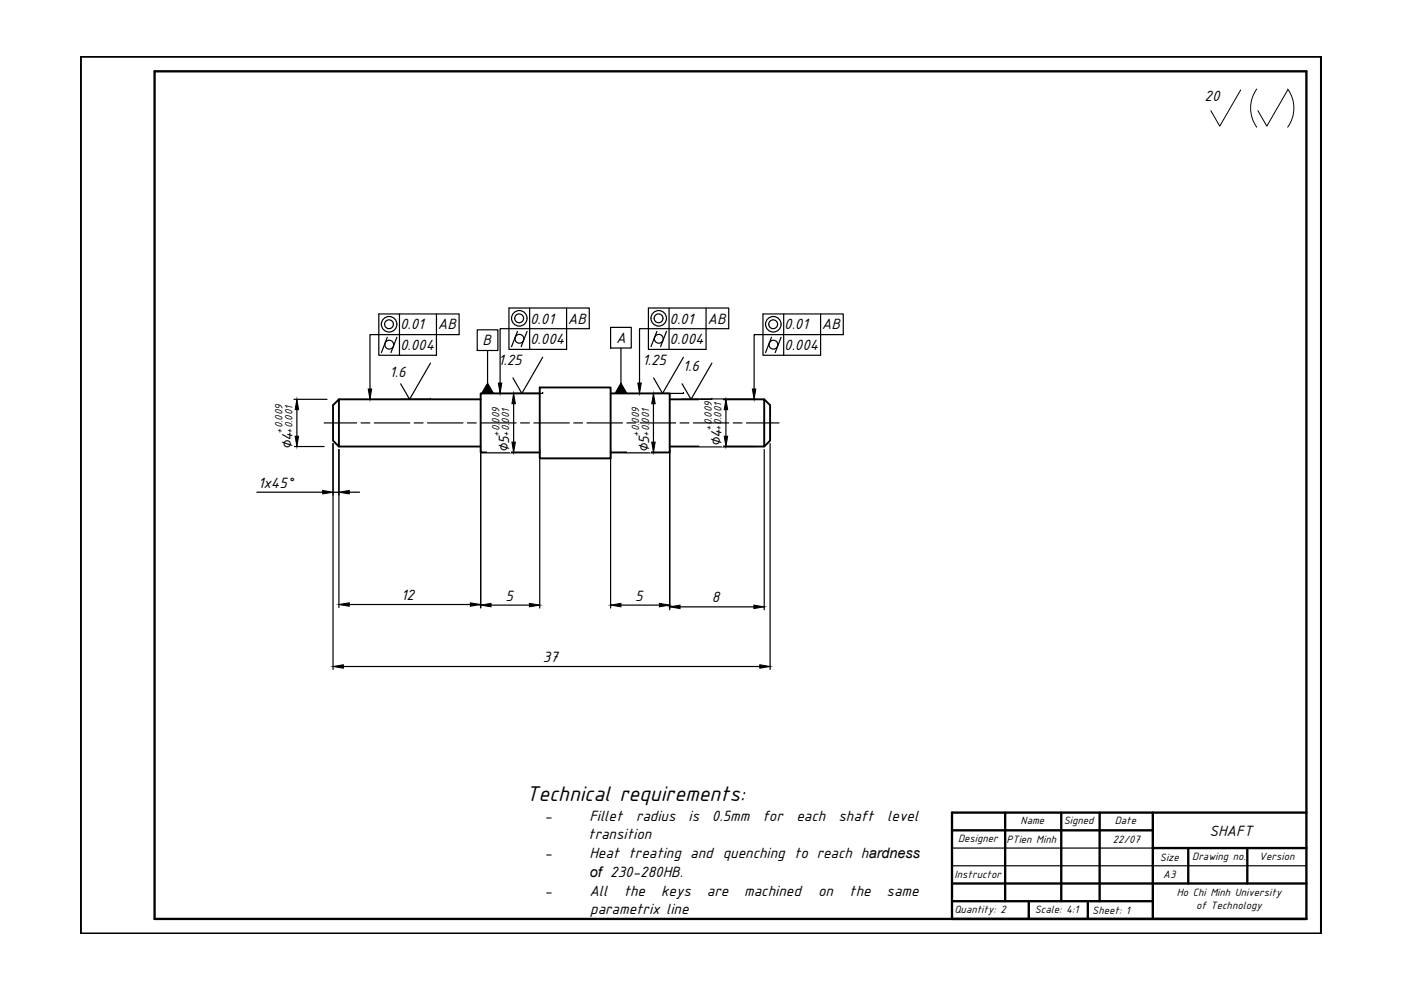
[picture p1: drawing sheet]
<svg xmlns="http://www.w3.org/2000/svg" width="297mm" height="210mm" viewBox="0 0 297 210" stroke-linecap="round" stroke-linejoin="round" font-family="sans-serif">
<!-- layer: AM_4N -->
<g fill="none" stroke="#000" stroke-width=".25">
<path d="M70.6 94.1v47.8M71.9 95.3v33.5M101.9 95.3v33.6M114.4 95.3v33.6M129.5 95.3v33.6M142 95.3v34M162 95.3v34M163.3 94.1v47.8M74 128.2h25.7M104.1 128.3h8.1M131.7 128.3h8.1M144.2 128.7h15.6"/>
<path d="M72.8 141.3h88.3"/>
</g>
<path d="M71.9 128.2l2.1-.4v.7zM99.7 127.8l2.2 .4-2.2 .3zM101.9 128.3l2.2-.4v.8zM112.2 127.9l2.2 .4-2.2 .4zM129.5 128.3l2.2-.4v.8zM139.8 127.9l2.2 .4-2.2 .4zM142 128.7l2.2-.4v.7zM159.8 128.3l2.2 .4-2.2 .3zM70.6 141.3l2.2-.4v.8zM161.1 140.9l2.2 .4-2.2 .4z" fill="#000" stroke="#000" stroke-width=".21"/>
<!-- layer: net dam -->
<path d="M71.9 84.7l-1.3 1.2v7.5l1.3 1.3M101.9 84.7h-30v10h30M114.4 82.2h15.1v15h-15.1zM114.4 83.4h-12.5v12.5h12.5M129.5 83.4h12.5v12.5h-12.5M142 84.7h20v10h-20M162 84.7l1.3 1.2v7.5l-1.3 1.3" fill="none" stroke="#000" stroke-width=".4"/>
<!-- layer: AM_4 -->
<g fill="none" stroke="#000" stroke-width=".25">
<path d="M82.1 71.5l-1.2 3.3M84.1 71.5l-1.2 3.3M84.7 66.6v8.7M91.3 77l-4.5 7.7-1.9-3.3M92.5 66.6v8.7h-12.2v-8.7h17v4.3h-18.9v11.6M101.2 69.9h4.4v4.4h-4.4zM103.4 74.3v6.9M109.7 70.3l-1.2 3.2M111.7 70.3l-1.2 3.2M112.3 65.3v8.8M115.1 75.7l-4.5 7.7-1.8-3.3M120.1 65.3v8.8h-12.2v-8.8h17v4.4h-18.9v11.5"/>
<path d="M129.5 69.4h4.3v4.4h-4.3zM131.7 73.8v7.4M139.3 70.3l-1.3 3.2M141.3 70.3l-1.2 3.2M141.9 65.3v8.8M144.9 75.7l-4.4 7.7-1.9-3.3M149.7 65.3v8.8h-12.2v-8.8h17v4.4h-18.9v11.5M150.9 77l-4.4 7.7-1.9-3.3M163.6 71.5l-1.3 3.3M165.6 71.5l-1.2 3.3M166.2 66.6v8.7M174 66.6v8.7h-12.2v-8.7h17v4.3h-18.9v11.6"/>
<path d="M62.3 94.7h6.4M62.3 84.7h7M62.9 86.9v5.6M70.6 94.1v10.9M71.9 95.3v9.7M91.3 84.5v.2h-6.4M101.9 95.9h7.6M108.9 85.6v8.1M115.1 83.2v.2h-6.3M132.2 95.9h7M138.5 85.6v8.1M144.9 83.2v.2h-6.3"/>
<path d="M150.9 84.5v.2h-6.3M153.3 94.7h7M153.3 84.7h7M153.9 86.9v5.6M54.5 104.4h13.9M70.6 104.4h1.3M74 104.4h2.2M201.8 179.8h42.6M201.8 183.6h75.2"/>
<circle cx="82.5" cy="68.8" r=".94"/>
<circle cx="82.5" cy="68.8" r="1.65"/>
<circle cx="82.5" cy="73.1" r=".94"/>
<circle cx="110.1" cy="67.5" r=".94"/>
<circle cx="110.1" cy="67.5" r="1.65"/>
<circle cx="110.1" cy="71.8" r=".94"/>
<circle cx="139.6" cy="67.5" r=".94"/>
<circle cx="139.7" cy="67.5" r="1.65"/>
<circle cx="139.7" cy="71.8" r=".94"/>
<circle cx="163.9" cy="68.8" r=".94"/>
<circle cx="164" cy="68.8" r="1.65"/>
<circle cx="164" cy="73.1" r=".94"/>
</g>
<g fill="#000" stroke="#000" stroke-width=".21">
<path d="M62.6 92.5h.7l-.4 2.2zM62.9 84.7l.4 2.2h-.7zM78.1 82.5h.7l-.4 2.2zM103.4 81.2l1.2 2.2h-2.5zM105.7 81.2h.7l-.4 2.2zM108.9 83.4l.4 2.2h-.8zM108.5 93.7h.8l-.4 2.2zM131.7 81.2l1.2 2.2h-2.5zM135.2 81.2h.8l-.4 2.2zM138.5 83.4l.4 2.2h-.7zM138.2 93.7h.7l-.4 2.2zM153.6 92.5h.7l-.4 2.2z"/>
<path d="M153.9 84.7l.4 2.2h-.7zM159.5 82.5h.7l-.3 2.2zM68.4 104l2.2 .4-2.2 .3zM71.9 104.4l2.1-.4v.7z"/>
</g>
<g fill="#fff" stroke="#fff" stroke-width=".21">
<path d="M57.4 85.4v9.8h4.8zM57.4 85.4h4.8v9.8z"/>
<path d="M103.4 86.1v9.7h4.8zM103.4 86.1h4.8v9.7z"/>
<path d="M133 86.1v9.7h4.8zM133 86.1h4.8v9.7z"/>
<path d="M148.4 84.8v9.7h4.8zM148.4 84.8h4.8v9.7z"/>
</g>
<!-- layer: 0 -->
<path d="M17.1 12h263v186h-263zM32.8 15.1h244.2v179.7h-244.2z" fill="none" stroke="#000" stroke-width=".5"/>
<!-- layer: kich_thuoc -->
<path d="M263 19.1l-4.4 7.7-1.9-3.3M266.5 18.9a6.9 6.9 0 0 0 0 8.1M273 18.9a6.9 6.9 0 0 1 0 8.1M273 19.1l-4.4 7.7-1.9-3.3" fill="none" stroke="#000" stroke-width=".21"/>
<!-- layer: Object -->
<g fill="none" stroke="#000" stroke-width=".5">
<path d="M201.8 176.1h42.6M213.1 172.3v18.8M225 172.3v18.8M233.1 172.3v18.8M244.4 172.3v22.5M244.4 179.8h32.6M251.9 179.8v7.5M264.5 179.8v7.5M277 172.3h-75.2v22.5M201.8 187.3h75.2M201.8 191.1h42.6M218.1 191.1v3.7"/>
<path d="M230.6 191.1v3.7"/>
</g>
<!-- layer: gachchan -->
<path d="M201.8 194.8h75.2" fill="none" stroke="#000" stroke-width=".5"/>
<!-- layer: AM_7 -->
<g fill="none" stroke="#000" stroke-width=".25">
<path d="M68.7 89.7h6.9M76.6 89.7h1.8M79.4 89.7h7.5M87.8 89.7h1.9M90.6 89.7h7.6M99.1 89.7h1.9M101.9 89.7h7.5M110.4 89.7h1.8M113.2 89.7h7.5M121.6 89.7h1.9M124.5 89.7h7.5M132.9 89.7h1.9"/>
<path d="M135.7 89.7h7.5M144.2 89.7h1.9M147 89.7h7.5M155.5 89.7h1.8M158.3 89.7h6.9"/>
</g>
<text font-size="4.9" x="111.6" y="169.7">Technical requirements:</text>
<g font-size="3.4">
<text x="255.4" y="21.3">20</text>
<text x="84.8" y="69.8">0.01</text>
<text x="92.8" y="69.8">AB</text>
<text x="112.4" y="68.6">0.01</text>
<text x="120.4" y="68.6">AB</text>
<text x="142" y="68.6">0.01</text>
<text x="150" y="68.6">AB</text>
<text x="166.3" y="69.8">0.01</text>
<text x="174.3" y="69.8">AB</text>
<text x="84.8" y="74.2">0.004</text>
<text x="102.3" y="73.2">B</text>
<text x="105.6" y="77.3">1.25</text>
<text x="112.4" y="73">0.004</text>
<text x="130.6" y="72.7">A</text>
<text x="136.2" y="77.3">1.25</text>
<text x="142" y="73">0.004</text>
<text x="166.3" y="74.2">0.004</text>
<text x="82.6" y="79.8">1.6</text>
<text x="144.8" y="78.6">1.6</text>
<text x="62" y="95.5" transform="rotate(-90 62 95.5)">∅4</text>
<text x="153" y="94.9" transform="rotate(-90 153 94.9)">∅4</text>
<text x="108" y="96.1" transform="rotate(-90 108 96.1)">∅5</text>
<text x="137.6" y="96.1" transform="rotate(-90 137.6 96.1)">∅5</text>
<text x="54.7" y="103.4">1x45°</text>
<text x="85.1" y="127.2">12</text>
<text x="107.1" y="127.4">5</text>
<text x="134.7" y="127.4">5</text>
<text x="150.9" y="127.7">8</text>
<text x="115.1" y="140.3">37</text>
<text x="115.4" y="174">-</text>
<text x="124.7" y="178">transition</text>
<text x="125" y="174">Fillet</text>
<text x="134.8" y="174">radius</text>
<text x="146" y="174">is</text>
<text x="151" y="174">0.5mm</text>
<text x="161.7" y="174">for</text>
<text x="168.9" y="174">each</text>
<text x="177.8" y="174">shaft</text>
<text x="188.1" y="174">level</text>
<text x="256.4" y="177.2">SHAFT</text>
<text x="115.4" y="181.9">-</text>
<text x="125" y="181.9">Heat treating and quenching to reach hardness</text>
<text x="115.4" y="189.9">-</text>
<text x="125" y="189.9">All</text>
<text x="132.2" y="189.9">the</text>
<text x="140.2" y="189.9">keys</text>
<text x="149.9" y="189.9">are</text>
<text x="157.8" y="189.9">machined</text>
<text x="173.5" y="189.9">on</text>
<text x="180.1" y="189.9">the</text>
<text x="188" y="189.9">same</text>
<text x="125.1" y="193.9">parametrix line</text>
</g>
<text font-size="3.1" x="125.1" y="185.9">of 230-280HB.</text>
<g font-size="2.4">
<text x="59.9" y="91.9" transform="rotate(-90 59.9 91.9)">+0.009</text>
<text x="62" y="91.9" transform="rotate(-90 62 91.9)">+0.001</text>
<text x="105.9" y="92.6" transform="rotate(-90 105.9 92.6)">+0.009</text>
<text x="108" y="92.6" transform="rotate(-90 108 92.6)">+0.001</text>
<text x="135.5" y="92.6" transform="rotate(-90 135.5 92.6)">+0.009</text>
<text x="137.6" y="92.6" transform="rotate(-90 137.6 92.6)">+0.001</text>
<text x="150.9" y="91.3" transform="rotate(-90 150.9 91.3)">+0.009</text>
<text x="153" y="91.3" transform="rotate(-90 153 91.3)">+0.001</text>
<text x="203.1" y="178.5">Designer</text>
<text x="213.4" y="178.7">PTien Minh</text>
<text x="216.4" y="174.8">Name</text>
<text x="225.5" y="174.8">Signed</text>
<text x="236" y="178.7">22/07</text>
<text x="236.4" y="174.8">Date</text>
<text x="245.9" y="182.7">Size</text>
<text x="252.8" y="182.4">Drawing no.</text>
<text x="267" y="182.3">Version</text>
<text x="202.4" y="186.1">Instructor</text>
<text x="246.6" y="186.1">A3</text>
<text x="249.5" y="190">Ho Chi Minh University</text>
<text x="202.4" y="193.6">Quantity: 2</text>
<text x="219.4" y="193.6">Scale: 4:1</text>
<text x="231.6" y="193.7">Sheet: 1</text>
<text x="253.6" y="192.6">of Technology</text>
</g>
</svg>
